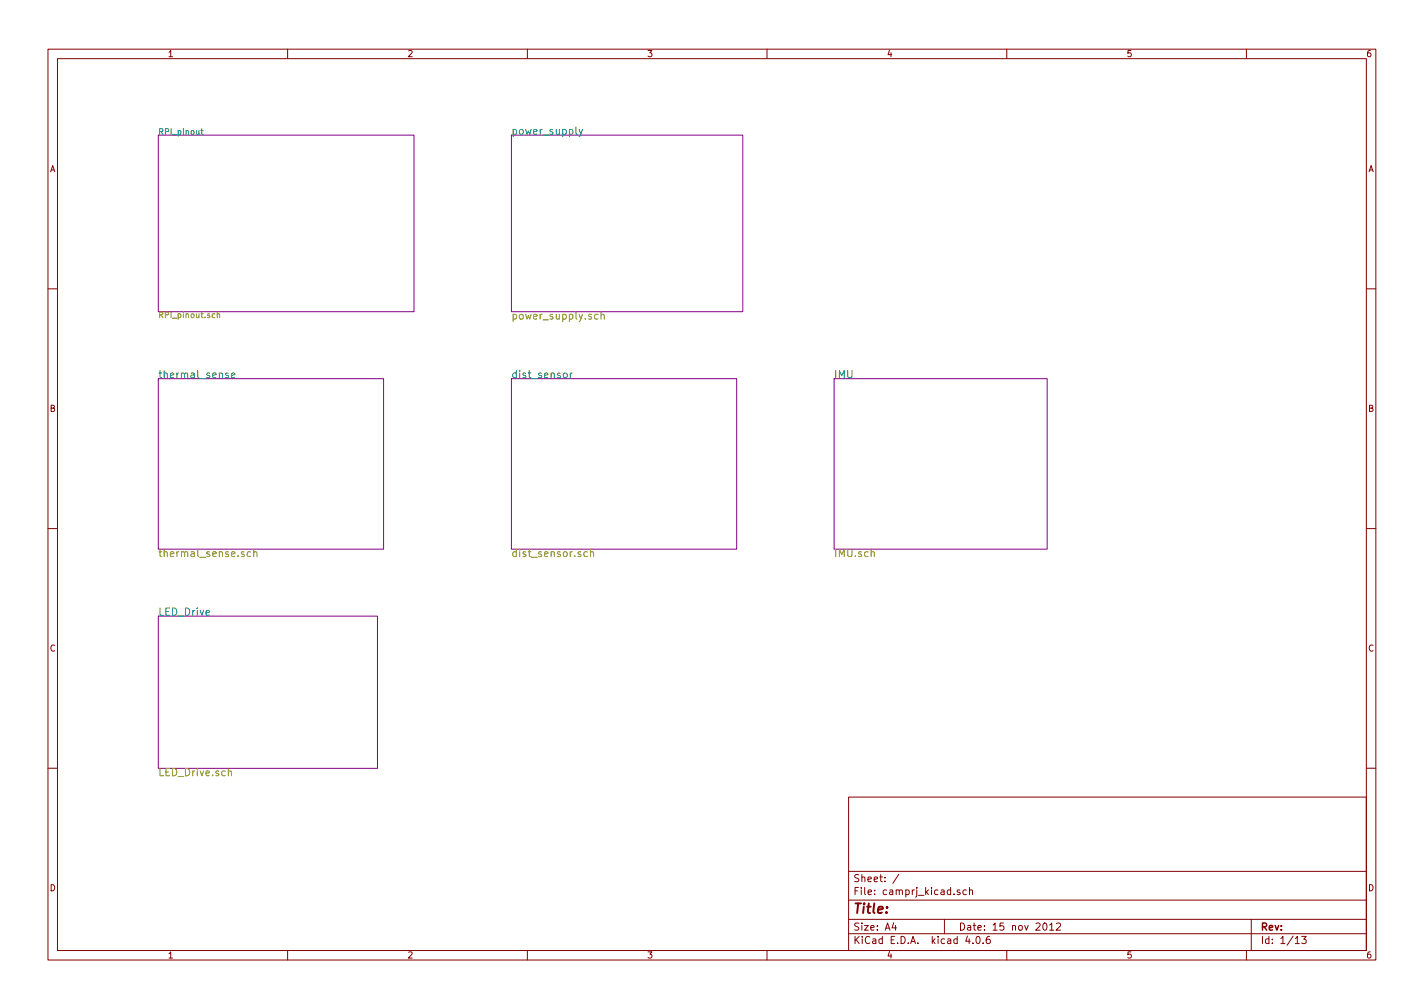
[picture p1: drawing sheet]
<svg xmlns="http://www.w3.org/2000/svg" width="297mm" height="210mm" viewBox="0 0 297 210" stroke-linecap="round" stroke-linejoin="round" font-family="sans-serif">
<g fill="none" stroke="#840000" stroke-width=".21">
<path d="M10 10.3h277v189.9h-277zM12 12.2h273v186.1h-273zM60 10.3v1.9M110 10.3v1.9M160 10.3v1.9M210 10.3v1.9M260 10.3v1.9M10 60.2h2M285 60.2h2M10 110.3h2M285 110.3h2M10 160.2h2"/>
<path d="M177 166.3h108v32h-108zM285 160.2h2M60 198.3v1.9M110 198.3v1.9M160 198.3v1.9M177 194.8h108M177 191.8h108M177 187.8h108M177 181.8h108M186.4 192.5l-.3 1h.9M186.8 193v1M187.5 182.3l-1.3 2"/>
<path d="M197 191.8v3M200.2 185.7l-.3-.1-.3 .2 .1 .2 .5 .2v.3h-.6M201.6 185.7l-.5-.1-.2 .3v.6l.2 .1 .5-.1M201.8 195.2l-.4 1.1h1M202.2 185.7l.2-.1 .4 .1 .1 .9M202.2 185.1v1.5M202.9 196.7v.1M203.8 195.4l.1-.1a.8 .8 0 0 1 .6 .8 .8 .8 0 0 1-.6 .7 .97 .97 0 0 1-.1-1.4zM205.1 196.7v.1M206.4 195.3l-.4 .1a1.11 1.11 0 0 0-.1 1.3l.4 .1 .2-.1 .1-.5-.3-.3-.4 .1-.2 .2M210 198.3v1.9M217.7 192.7l.2-.2a.8 .8 0 0 1 .5 .8 .8 .8 0 0 1-.5 .7l-.4-.5z"/>
<path d="M218.9 193l.5-.5v1.5M218.9 194h.9M220.4 192.7l.6-.2 .2 .5-.9 1h.9M260 198.3v1.9M261 191.8v6.5M270.2 196.8h.8M271.5 195.3h1l-.5 .6 .4 .1v.7l-.2 .1-.7-.1"/>
</g>
<path d="M33 28.2h53.4v36.8h-53.4zM106.7 28.2h48.2v36.8h-48.2zM33 79h47v35.5h-47zM106.7 79h47v35.5h-47zM174 79h44.4v35.5h-44.4zM33 128.5h45.7v31.8h-45.7z" fill="none" stroke="#840084" stroke-width=".21"/>
<path d="M41.9 27.2h.5M42.1 26.8v1.1l.3 .1M120.8 27l.4 1M121.5 27l-.5 1.4-.2 .1M47.6 77.9l-.3-.1-.3 .2 .1 .2 .5 .2v.3h-.6M48.3 78.3l.7-.1-.1-.3-.4-.1-.2 .2 .1 .7h.5M117.6 77.9l.2-.1 .4 .1 .1 .6-.1 .2-.4 .1-.2-.1zM118.9 77.8v1M119.4 77.8l-.5 .3" fill="none" stroke="#008484" stroke-width=".21"/>
<g fill="none" stroke="#848400" stroke-width=".21">
<path d="M44.8 65.5h-.3l-.3 .2 .1 .5h.5M45.3 65.6l.2-.1h.3v.8M45.3 65.1v1.2M124.7 65.6h-.4l-.3 .3 .2 .6h.5M125.4 65.7l.1-.1a.36 .36 0 0 1 .5 .2v.8M125.4 65v1.6M52.3 115.2l-.4-.1-.3 .3 .1 .6h.6M52.9 115.2h.1a.36 .36 0 0 1 .6 .1v.8M52.9 114.6v1.5M122.5 115.2l-.4-.1-.3 .3 .1 .6h.6M123.2 115.2a.36 .36 0 0 1 .6 .1v.8M123.2 114.6v1.5"/>
<path d="M47.6 161l.1-.1a.36 .36 0 0 1 .6 .1v.8"/>
</g>
<text font-size="2.8" fill="#840000" x="178" y="190.5">Title:</text>
<g font-size="2.1" fill="#008484">
<text x="106.7" y="28.1">power_supply</text>
<text x="33" y="78.9">thermal_sense</text>
<text x="106.7" y="78.9">dist_sensor</text>
<text x="174" y="78.9">IMU</text>
<text x="33" y="128.4">LED_Drive</text>
</g>
<g font-size="2.1" fill="#848400">
<text x="106.7" y="66.6">power_supply.sch</text>
<text x="33" y="116.2">thermal_sense.sch</text>
<text x="106.7" y="116.2">dist_sensor.sch</text>
<text x="174" y="116.2">IMU.sch</text>
<text x="33" y="161.9">LED_Drive.sch</text>
</g>
<g font-size="2.1" fill="#840000">
<text x="178" y="184">Sheet: /</text>
<text x="178" y="186.7">File: camprj_kicad.sch</text>
<text x="178" y="196.9">KiCad E.D.A. kicad 4.0.6</text>
<text x="178" y="194.1">Size: A4</text>
<text x="200" y="194.1">Date: 15 nov 2012</text>
<text x="263" y="194.1">Rev:</text>
<text x="263" y="196.9">Id: 1/13</text>
</g>
<g font-size="1.8" fill="#840000">
<text x="35" y="11.9">1</text>
<text x="85" y="11.9">2</text>
<text x="135" y="11.9">3</text>
<text x="185" y="11.9">4</text>
<text x="235" y="11.9">5</text>
<text x="285" y="11.9">6</text>
<text x="10.4" y="35.9">A</text>
<text x="285.4" y="35.9">A</text>
<text x="10.4" y="85.9">B</text>
<text x="285.4" y="85.9">B</text>
<text x="10.4" y="135.9">C</text>
<text x="285.4" y="135.9">C</text>
<text x="10.4" y="185.9">D</text>
<text x="285.4" y="185.9">D</text>
<text x="35" y="199.9">1</text>
<text x="85" y="199.9">2</text>
<text x="135" y="199.9">3</text>
<text x="185" y="199.9">4</text>
<text x="235" y="199.9">5</text>
<text x="285" y="199.9">6</text>
</g>
<text font-size="1.7" fill="#008484" x="33" y="28.1">RPI_pinout</text>
<text font-size="1.7" fill="#848400" x="33" y="66.3">RPI_pinout.sch</text>
</svg>
